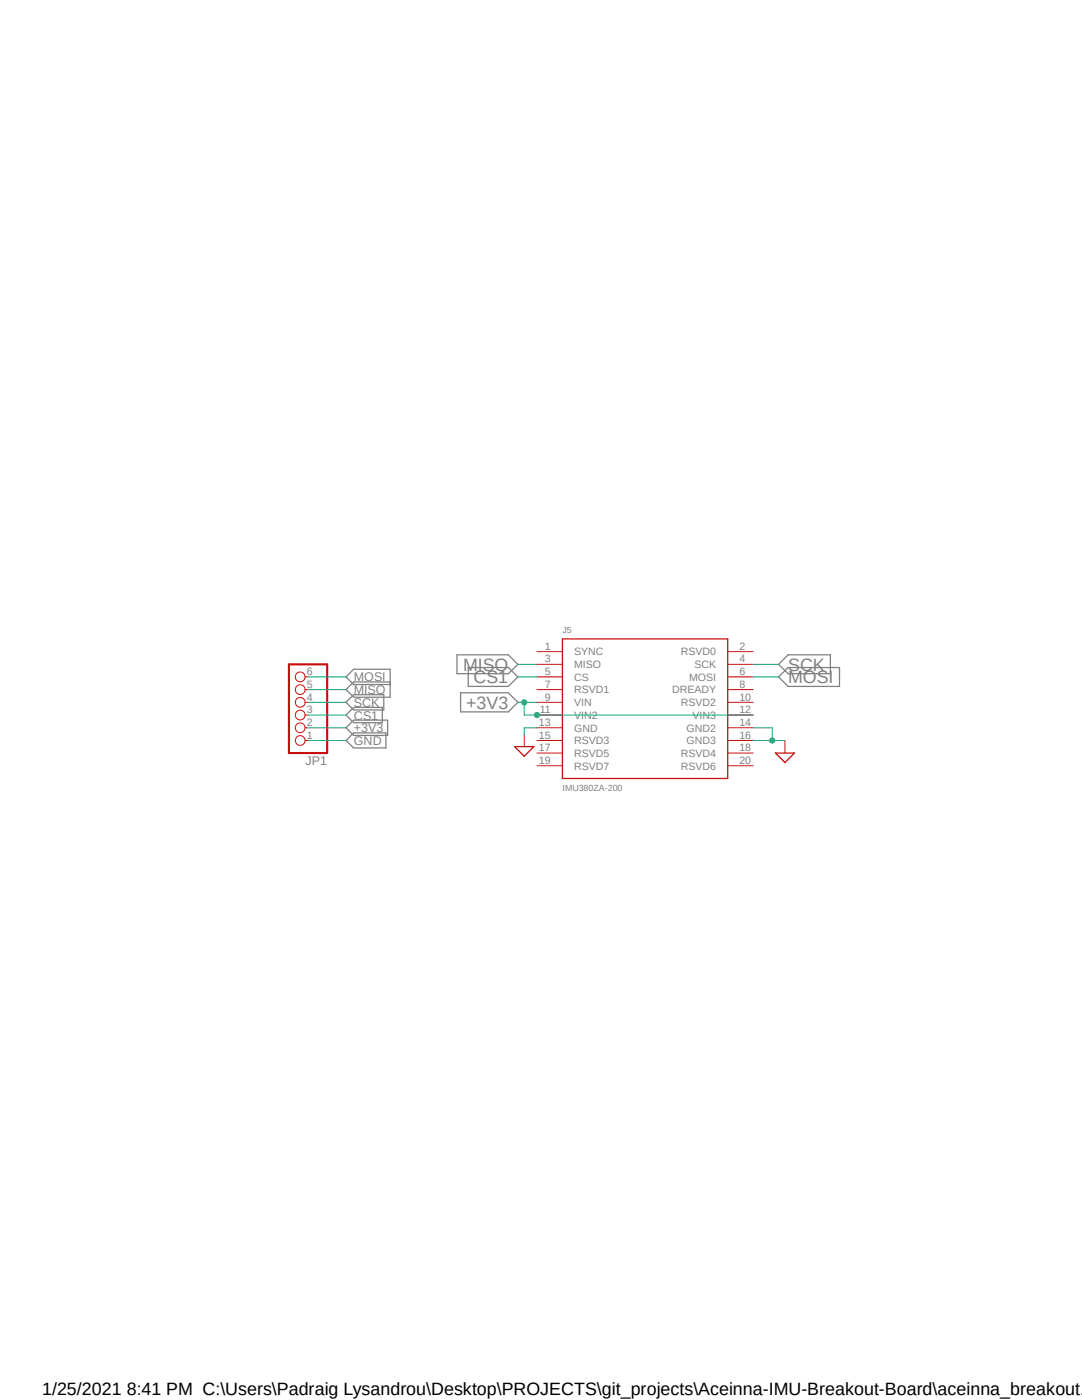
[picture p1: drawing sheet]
<?xml version="1.0" encoding="utf-8"?>
<!DOCTYPE eagle SYSTEM "eagle.dtd">
<eagle version="9.5.2">
<drawing>
<settings>
<setting alwaysvectorfont="no"/>
<setting keepoldvectorfont="yes"/>
<setting verticaltext="up"/>
</settings>
<grid distance="50" unitdist="mil" unit="mil" style="lines" multiple="1" display="no" altdistance="0.01" altunitdist="inch" altunit="mil"/>
<schematic xreflabel="%F%N/%S.%C%R" xrefpart="/%S.%C%R">
<libraries>
<library name="mylib">
<symbols>
<symbol name="IMU380-CLM-110-02">
<wire x1="-15.24" y1="12.7" x2="17.78" y2="12.7" width="0.254" layer="94"/>
<wire x1="17.78" y1="12.7" x2="17.78" y2="-15.24" width="0.254" layer="94"/>
<wire x1="17.78" y1="-15.24" x2="-15.24" y2="-15.24" width="0.254" layer="94"/>
<wire x1="-15.24" y1="-15.24" x2="-15.24" y2="12.7" width="0.254" layer="94"/>
<text x="-15.24" y="13.97" size="1.27" layer="95">&gt;NAME</text>
<text x="-15.24" y="-17.78" size="1.27" layer="96">&gt;VALUE</text>
<pin name="SYNC" x="-20.32" y="10.16" length="middle"/>
<pin name="RSVD0" x="22.86" y="10.16" length="middle" rot="R180"/>
<pin name="MISO" x="-20.32" y="7.62" length="middle"/>
<pin name="SCK" x="22.86" y="7.62" length="middle" rot="R180"/>
<pin name="CS" x="-20.32" y="5.08" length="middle"/>
<pin name="MOSI" x="22.86" y="5.08" length="middle" rot="R180"/>
<pin name="RSVD1" x="-20.32" y="2.54" length="middle"/>
<pin name="DREADY" x="22.86" y="2.54" length="middle" rot="R180"/>
<pin name="VIN" x="-20.32" y="0" length="middle"/>
<pin name="RSVD2" x="22.86" y="0" length="middle" rot="R180"/>
<pin name="VIN2" x="-20.32" y="-2.54" length="middle"/>
<pin name="VIN3" x="22.86" y="-2.54" length="middle" rot="R180"/>
<pin name="GND" x="-20.32" y="-5.08" length="middle"/>
<pin name="GND2" x="22.86" y="-5.08" length="middle" rot="R180"/>
<pin name="RSVD3" x="-20.32" y="-7.62" length="middle"/>
<pin name="GND3" x="22.86" y="-7.62" length="middle" rot="R180"/>
<pin name="RSVD5" x="-20.32" y="-10.16" length="middle"/>
<pin name="RSVD4" x="22.86" y="-10.16" length="middle" rot="R180"/>
<pin name="RSVD7" x="-20.32" y="-12.7" length="middle"/>
<pin name="RSVD6" x="22.86" y="-12.7" length="middle" rot="R180"/>
</symbol>
</symbols>
<devicesets>
<deviceset name="IMU380ZA-200" prefix="J">
<gates>
<gate name="G$1" symbol="IMU380-CLM-110-02" x="0" y="0"/>
</gates>
<devices>
<device name="" package="IMU380-CLM-110-02">
<connects>
<connect gate="G$1" pin="CS" pad="5"/>
<connect gate="G$1" pin="DREADY" pad="8"/>
<connect gate="G$1" pin="GND" pad="13"/>
<connect gate="G$1" pin="GND2" pad="14"/>
<connect gate="G$1" pin="GND3" pad="16"/>
<connect gate="G$1" pin="MISO" pad="3"/>
<connect gate="G$1" pin="MOSI" pad="6"/>
<connect gate="G$1" pin="RSVD0" pad="2"/>
<connect gate="G$1" pin="RSVD1" pad="7"/>
<connect gate="G$1" pin="RSVD2" pad="10"/>
<connect gate="G$1" pin="RSVD3" pad="15"/>
<connect gate="G$1" pin="RSVD4" pad="18"/>
<connect gate="G$1" pin="RSVD5" pad="17"/>
<connect gate="G$1" pin="RSVD6" pad="20"/>
<connect gate="G$1" pin="RSVD7" pad="19"/>
<connect gate="G$1" pin="SCK" pad="4"/>
<connect gate="G$1" pin="SYNC" pad="1"/>
<connect gate="G$1" pin="VIN" pad="9"/>
<connect gate="G$1" pin="VIN2" pad="11"/>
<connect gate="G$1" pin="VIN3" pad="12"/>
</connects>
<technologies>
<technology name=""/>
</technologies>
</device>
</devices>
</deviceset>
</devicesets>
</library>
<library name="audio amplifier example">
<symbols>
<symbol name="GND">
<wire x1="-1.905" y1="-2.54" x2="1.905" y2="-2.54" width="0.254" layer="94"/>
<wire x1="1.905" y1="-2.54" x2="0" y2="-4.445" width="0.254" layer="94"/>
<wire x1="0" y1="-4.445" x2="-1.905" y2="-2.54" width="0.254" layer="94"/>
<pin name="GND" x="0" y="0" visible="off" length="short" direction="sup" rot="R270"/>
</symbol>
</symbols>
<devicesets>
<deviceset name="GND" prefix="GND">
<gates>
<gate name="G$1" symbol="GND" x="0" y="0"/>
</gates>
<devices>
<device name="">
<technologies>
<technology name="">
<attribute name="BOM" value="EXCLUDE" constant="no"/>
<attribute name="VALUE" value="SUP" constant="no"/>
</technology>
</technologies>
</device>
</devices>
</deviceset>
</devicesets>
</library>
<library name="adafruit">
<symbols>
<symbol name="PINHD6">
<wire x1="-6.35" y1="-7.62" x2="1.27" y2="-7.62" width="0.4064" layer="94"/>
<wire x1="1.27" y1="-7.62" x2="1.27" y2="10.16" width="0.4064" layer="94"/>
<wire x1="1.27" y1="10.16" x2="-6.35" y2="10.16" width="0.4064" layer="94"/>
<wire x1="-6.35" y1="10.16" x2="-6.35" y2="-7.62" width="0.4064" layer="94"/>
<text x="-6.35" y="10.795" size="1.778" layer="95">&gt;NAME</text>
<text x="-6.35" y="-10.16" size="1.778" layer="96">&gt;VALUE</text>
<pin name="1" x="-2.54" y="7.62" visible="pad" length="short" direction="pas" function="dot"/>
<pin name="2" x="-2.54" y="5.08" visible="pad" length="short" direction="pas" function="dot"/>
<pin name="3" x="-2.54" y="2.54" visible="pad" length="short" direction="pas" function="dot"/>
<pin name="4" x="-2.54" y="0" visible="pad" length="short" direction="pas" function="dot"/>
<pin name="5" x="-2.54" y="-2.54" visible="pad" length="short" direction="pas" function="dot"/>
<pin name="6" x="-2.54" y="-5.08" visible="pad" length="short" direction="pas" function="dot"/>
</symbol>
</symbols>
<devicesets>
<deviceset name="PINHD-1X6" prefix="JP" uservalue="yes">
<gates>
<gate name="A" symbol="PINHD6" x="0" y="-2.54"/>
</gates>
<devices>
<device name="" package="1X06">
<connects>
<connect gate="A" pin="1" pad="1"/>
<connect gate="A" pin="2" pad="2"/>
<connect gate="A" pin="3" pad="3"/>
<connect gate="A" pin="4" pad="4"/>
<connect gate="A" pin="5" pad="5"/>
<connect gate="A" pin="6" pad="6"/>
</connects>
<package3dinstances>
<package3dinstance package3d_urn="urn:adsk.eagle:package:6240711/1"/>
</package3dinstances>
<technologies>
<technology name=""/>
</technologies>
</device>
<device name="CLEAN" package="1X06-CLEAN">
<connects>
<connect gate="A" pin="1" pad="1"/>
<connect gate="A" pin="2" pad="2"/>
<connect gate="A" pin="3" pad="3"/>
<connect gate="A" pin="4" pad="4"/>
<connect gate="A" pin="5" pad="5"/>
<connect gate="A" pin="6" pad="6"/>
</connects>
<package3dinstances>
<package3dinstance package3d_urn="urn:adsk.eagle:package:6240712/1"/>
</package3dinstances>
<technologies>
<technology name=""/>
</technologies>
</device>
<device name="CB" package="1X06-CLEANBIG">
<connects>
<connect gate="A" pin="1" pad="1"/>
<connect gate="A" pin="2" pad="2"/>
<connect gate="A" pin="3" pad="3"/>
<connect gate="A" pin="4" pad="4"/>
<connect gate="A" pin="5" pad="5"/>
<connect gate="A" pin="6" pad="6"/>
</connects>
<package3dinstances>
<package3dinstance package3d_urn="urn:adsk.eagle:package:6240713/1"/>
</package3dinstances>
<technologies>
<technology name=""/>
</technologies>
</device>
<device name="B" package="1X06-BIG">
<connects>
<connect gate="A" pin="1" pad="1"/>
<connect gate="A" pin="2" pad="2"/>
<connect gate="A" pin="3" pad="3"/>
<connect gate="A" pin="4" pad="4"/>
<connect gate="A" pin="5" pad="5"/>
<connect gate="A" pin="6" pad="6"/>
</connects>
<package3dinstances>
<package3dinstance package3d_urn="urn:adsk.eagle:package:6240714/1"/>
</package3dinstances>
<technologies>
<technology name=""/>
</technologies>
</device>
<device name="LOCK" package="1X06-BIGLOCK">
<connects>
<connect gate="A" pin="1" pad="1"/>
<connect gate="A" pin="2" pad="2"/>
<connect gate="A" pin="3" pad="3"/>
<connect gate="A" pin="4" pad="4"/>
<connect gate="A" pin="5" pad="5"/>
<connect gate="A" pin="6" pad="6"/>
</connects>
<package3dinstances>
<package3dinstance package3d_urn="urn:adsk.eagle:package:6240715/1"/>
</package3dinstances>
<technologies>
<technology name=""/>
</technologies>
</device>
<device name="-3.5MM" package="1X06-3.5MM">
<connects>
<connect gate="A" pin="1" pad="1"/>
<connect gate="A" pin="2" pad="2"/>
<connect gate="A" pin="3" pad="3"/>
<connect gate="A" pin="4" pad="4"/>
<connect gate="A" pin="5" pad="5"/>
<connect gate="A" pin="6" pad="6"/>
</connects>
<package3dinstances>
<package3dinstance package3d_urn="urn:adsk.eagle:package:6240818/1"/>
</package3dinstances>
<technologies>
<technology name=""/>
</technologies>
</device>
</devices>
</deviceset>
</devicesets>
</library>
</libraries>
<attributes>
</attributes>
<variantdefs>
</variantdefs>
<classes>
<class number="0" name="default" width="0" drill="0">
</class>
</classes>
<parts>
<part name="J5" library="mylib" deviceset="IMU380ZA-200" device=""/>
<part name="GND15" library="audio amplifier example" deviceset="GND" device="" value="SUP"/>
<part name="GND28" library="audio amplifier example" deviceset="GND" device="" value="SUP"/>
<part name="JP1" library="adafruit" deviceset="PINHD-1X6" device="CB" package3d_urn="urn:adsk.eagle:package:6240713/1"/>
</parts>
<sheets>
<sheet>
<plain>
<text x="-99.06" y="228.6" size="5.08" layer="91"></text>
</plain>
<instances>
<instance part="J5" gate="G$1" x="30.48" y="16.51" smashed="yes">
<attribute name="NAME" x="15.24" y="30.48" size="1.27" layer="95"/>
<attribute name="VALUE" x="15.24" y="-1.27" size="1.27" layer="96"/>
</instance>
<instance part="GND15" gate="G$1" x="7.62" y="10.16" smashed="yes"/>
<instance part="GND28" gate="G$1" x="59.69" y="8.89" smashed="yes"/>
<instance part="JP1" gate="A" x="-38.1" y="16.51" smashed="yes" rot="R180">
<attribute name="NAME" x="-31.75" y="5.715" size="1.778" layer="95" rot="R180"/>
<attribute name="VALUE" x="-31.75" y="26.67" size="1.778" layer="96" rot="R180"/>
</instance>
</instances>
<busses>
</busses>
<nets>
<net name="GND" class="0">
<segment>
<pinref part="J5" gate="G$1" pin="GND"/>
<wire x1="10.16" y1="11.43" x2="7.62" y2="11.43" width="0.1524" layer="91"/>
<wire x1="7.62" y1="11.43" x2="7.62" y2="10.16" width="0.1524" layer="91"/>
<pinref part="GND15" gate="G$1" pin="GND"/>
</segment>
<segment>
<pinref part="J5" gate="G$1" pin="GND3"/>
<wire x1="53.34" y1="8.89" x2="57.15" y2="8.89" width="0.1524" layer="91"/>
<pinref part="J5" gate="G$1" pin="GND2"/>
<wire x1="57.15" y1="8.89" x2="59.69" y2="8.89" width="0.1524" layer="91"/>
<wire x1="53.34" y1="11.43" x2="57.15" y2="11.43" width="0.1524" layer="91"/>
<wire x1="57.15" y1="11.43" x2="57.15" y2="8.89" width="0.1524" layer="91"/>
<junction x="57.15" y="8.89"/>
<pinref part="GND28" gate="G$1" pin="GND"/>
</segment>
<segment>
<pinref part="JP1" gate="A" pin="1"/>
<wire x1="-35.56" y1="8.89" x2="-27.94" y2="8.89" width="0.1524" layer="91"/>
<label x="-27.94" y="8.89" size="1.778" layer="95" xref="yes"/>
</segment>
</net>
<net name="MOSI" class="0">
<segment>
<pinref part="J5" gate="G$1" pin="MOSI"/>
<wire x1="53.34" y1="21.59" x2="58.42" y2="21.59" width="0.1524" layer="91"/>
<label x="58.42" y="21.59" size="2.54" layer="95" xref="yes"/>
</segment>
<segment>
<pinref part="JP1" gate="A" pin="6"/>
<wire x1="-35.56" y1="21.59" x2="-27.94" y2="21.59" width="0.1524" layer="91"/>
<label x="-27.94" y="21.59" size="1.778" layer="95" xref="yes"/>
</segment>
</net>
<net name="MISO" class="0">
<segment>
<pinref part="J5" gate="G$1" pin="MISO"/>
<wire x1="10.16" y1="24.13" x2="6.35" y2="24.13" width="0.1524" layer="91"/>
<label x="6.35" y="24.13" size="2.54" layer="95" rot="R180" xref="yes"/>
</segment>
<segment>
<pinref part="JP1" gate="A" pin="5"/>
<wire x1="-35.56" y1="19.05" x2="-27.94" y2="19.05" width="0.1524" layer="91"/>
<label x="-27.94" y="19.05" size="1.778" layer="95" xref="yes"/>
</segment>
</net>
<net name="SCK" class="0">
<segment>
<pinref part="J5" gate="G$1" pin="SCK"/>
<wire x1="53.34" y1="24.13" x2="58.42" y2="24.13" width="0.1524" layer="91"/>
<label x="58.42" y="24.13" size="2.54" layer="95" xref="yes"/>
</segment>
<segment>
<pinref part="JP1" gate="A" pin="4"/>
<wire x1="-35.56" y1="16.51" x2="-27.94" y2="16.51" width="0.1524" layer="91"/>
<label x="-27.94" y="16.51" size="1.778" layer="95" xref="yes"/>
</segment>
</net>
<net name="CS1" class="0">
<segment>
<pinref part="J5" gate="G$1" pin="CS"/>
<wire x1="10.16" y1="21.59" x2="6.35" y2="21.59" width="0.1524" layer="91"/>
<label x="6.35" y="21.59" size="2.54" layer="95" rot="R180" xref="yes"/>
</segment>
<segment>
<pinref part="JP1" gate="A" pin="3"/>
<wire x1="-35.56" y1="13.97" x2="-27.94" y2="13.97" width="0.1524" layer="91"/>
<label x="-27.94" y="13.97" size="1.778" layer="95" xref="yes"/>
</segment>
</net>
<net name="+3V3" class="0">
<segment>
<pinref part="J5" gate="G$1" pin="VIN"/>
<wire x1="10.16" y1="16.51" x2="7.62" y2="16.51" width="0.1524" layer="91"/>
<wire x1="7.62" y1="16.51" x2="6.35" y2="16.51" width="0.1524" layer="91"/>
<junction x="7.62" y="16.51"/>
<label x="6.35" y="16.51" size="2.54" layer="95" rot="R180" xref="yes"/>
<wire x1="7.62" y1="13.97" x2="7.62" y2="16.51" width="0.1524" layer="91"/>
<pinref part="J5" gate="G$1" pin="VIN3"/>
<pinref part="J5" gate="G$1" pin="VIN2"/>
<wire x1="53.34" y1="13.97" x2="10.16" y2="13.97" width="0.1524" layer="91"/>
<wire x1="10.16" y1="13.97" x2="7.62" y2="13.97" width="0.1524" layer="91"/>
<junction x="10.16" y="13.97"/>
</segment>
<segment>
<pinref part="JP1" gate="A" pin="2"/>
<wire x1="-35.56" y1="11.43" x2="-27.94" y2="11.43" width="0.1524" layer="91"/>
<label x="-27.94" y="11.43" size="1.778" layer="95" xref="yes"/>
</segment>
</net>
</nets>
</sheet>
<sheet>
<plain>
</plain>
<instances>
</instances>
<busses>
</busses>
<nets>
</nets>
</sheet>
<sheet>
<plain>
</plain>
<instances>
</instances>
<busses>
</busses>
<nets>
</nets>
</sheet>
</sheets>
<errors>
<approved hash="101,1,-119.38,129.54,U$1,CLIP,,,,"/>
<approved hash="101,1,-119.38,114.3,U$3,CLIP,,,,"/>
<approved hash="101,1,-67.31,129.54,U$4,CLIP,,,,"/>
<approved hash="101,1,-67.31,114.3,U$5,CLIP,,,,"/>
<approved hash="104,1,287.02,88.9,U4,VDDIO,+3V3,,,"/>
<approved hash="104,1,287.02,91.44,U4,VDD,+3V3,,,"/>
<approved hash="104,1,344.17,215.9,U5,VDD,+5V,,,"/>
<approved hash="104,1,344.17,170.18,U5,VSS,GND,,,"/>
<approved hash="206,1,93.98,43.18,+3V3,,,,,"/>
<approved hash="206,1,93.98,40.64,+3V3,,,,,"/>
<approved hash="113,1,86.36,38.5826,U2,,,,,"/>
<approved hash="113,1,15.24,116.346,L1,,,,,"/>
<approved hash="113,1,160.697,62.1623,J1,,,,,"/>
<approved hash="113,1,160.697,46.9223,J2,,,,,"/>
<approved hash="113,1,160.697,31.6823,J3,,,,,"/>
<approved hash="113,1,160.697,16.4423,J4,,,,,"/>
<approved hash="113,1,-39.2176,59.4004,X1,,,,,"/>
<approved hash="113,1,-190.21,10.3124,X2,,,,,"/>
<approved hash="113,1,-177.51,10.3124,X3,,,,,"/>
<approved hash="113,1,-164.81,10.3124,X4,,,,,"/>
<approved hash="113,1,-152.11,10.3124,X5,,,,,"/>
<approved hash="113,1,-139.41,10.3124,X6,,,,,"/>
<approved hash="113,1,-126.71,10.3124,X7,,,,,"/>
<approved hash="113,1,-114.01,10.3124,X8,,,,,"/>
<approved hash="113,1,-101.31,10.3124,X9,,,,,"/>
<approved hash="113,1,-102.87,16.5354,D2,,,,,"/>
<approved hash="113,1,-115.57,16.5354,D3,,,,,"/>
<approved hash="113,1,-128.27,16.5354,D4,,,,,"/>
<approved hash="113,1,-140.97,16.5354,D5,,,,,"/>
<approved hash="113,1,-153.67,16.5354,D6,,,,,"/>
<approved hash="113,1,-166.37,16.5354,D7,,,,,"/>
<approved hash="113,1,-179.07,16.5354,D8,,,,,"/>
<approved hash="113,1,-191.77,16.5354,D9,,,,,"/>
</errors>
</schematic>
</drawing>
<compatibility>
<note version="8.2" severity="warning">
Since Version 8.2, EAGLE supports online libraries. The ids
of those online libraries will not be understood (or retained)
with this version.
</note>
<note version="8.3" severity="warning">
Since Version 8.3, EAGLE supports URNs for individual library
assets (packages, symbols, and devices). The URNs of those assets
will not be understood (or retained) with this version.
</note>
<note version="8.3" severity="warning">
Since Version 8.3, EAGLE supports the association of 3D packages
with devices in libraries, schematics, and board files. Those 3D
packages will not be understood (or retained) with this version.
</note>
</compatibility>
</eagle>
